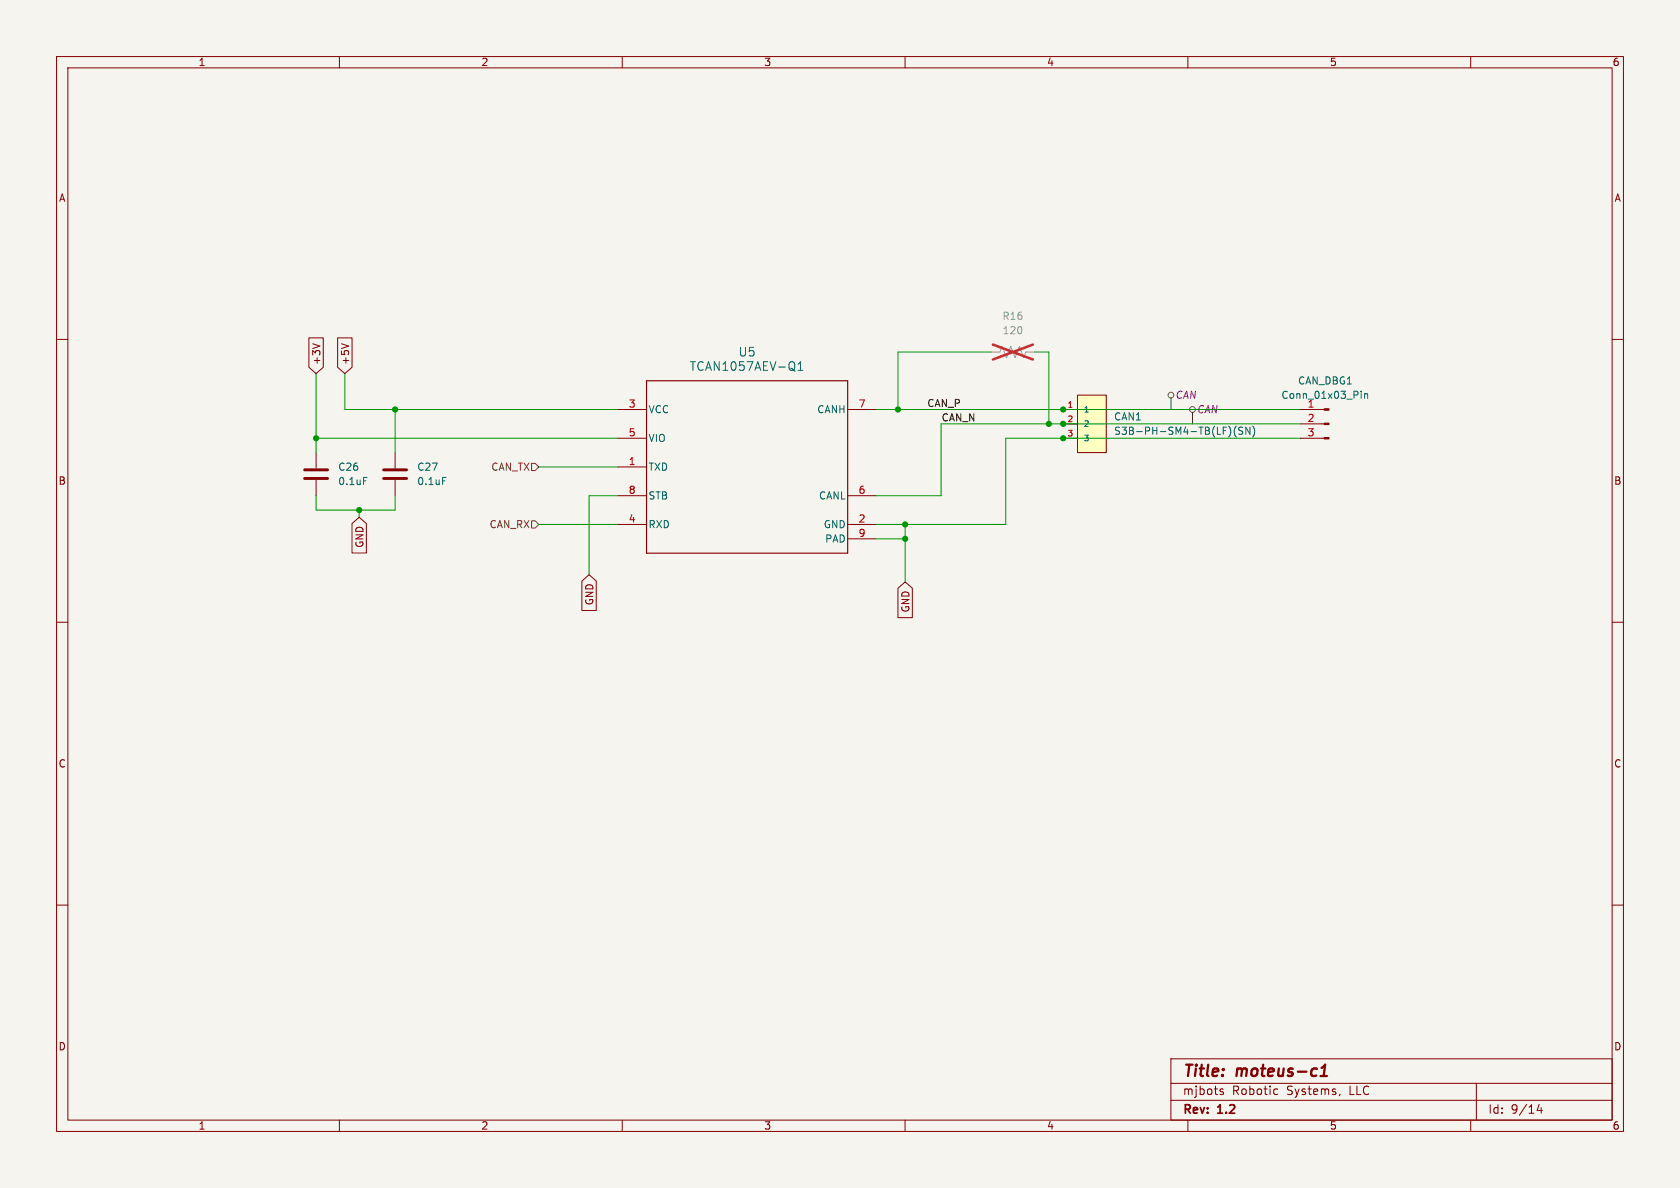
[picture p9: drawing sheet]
<svg xmlns="http://www.w3.org/2000/svg" width="297mm" height="210mm" viewBox="0 0 297 210" stroke-linecap="round" stroke-linejoin="round" font-family="sans-serif">
<path d="M0 0h297v210h-297z" fill="#f5f4ef" stroke="#f5f4ef" stroke-width=".18"/>
<g fill="none" stroke="#840000" stroke-width=".18">
<path d="M10 10h277v190h-277zM12 12h273v186h-273zM60 10v2M110 10v2M160 10v2M210 10v2M260 10v2M10 60h2M229.9 72.4h4.2M229.9 74.9h4.2M229.9 77.5h4.2M285 60h2"/>
<path d="M55.9 80v2.8M55.9 84.8v2.8M10 110h2M285 110h2M10 160h2M285 160h2M60 198v2M110 198v2M160 198v2M207 187.2h78v10.8h-78zM207 194.5h78M207 191.5h78"/>
<path d="M210 198v2M215.7 192.9l.5 .2 .1 .2-.2 .2-.4-.1M215.7 192.6h.5M225.5 192.5l.4 .1M225.9 193.4l-.4 .1M236.9 193.4l-.2 .3M260 198v2M261 191.5v6.5M272.1 195.2l-.4 1.1h1M272.5 195.8v1"/>
</g>
<path d="M233.4 190.2h1.2M233.6 188.8l.7-.6-.3 2" fill="none" stroke="#840000" stroke-width=".4"/>
<path d="M53.8 83.1h4.1M53.8 84.6h4.1" fill="none" stroke="#840000" stroke-width=".51"/>
<path d="M240.6 69.2v.1M240.6 69.6v.8M241.2 69.6v.8M241.2 69.7l.2-.1h.3l.1 .8M64.3 84.4h.6" fill="none" stroke="#006464" stroke-width=".18"/>
<g fill="#840000" stroke="#840000" stroke-width=".18">
<path d="M234.1 72.3h.8v.2h-.8z"/>
<path d="M234.1 74.8h.8v.3h-.8z"/>
<path d="M234.1 77.3h.8v.3h-.8z"/>
</g>
<path d="M190.5 69.9h5.1v10.1h-5.1z" fill="#ffffc2"/>
<g fill="none" stroke="#840000" stroke-width=".18">
<path d="M54.6 59.7h2.6v5.2l-1.3 1.1-1.3-1.1zM59.7 59.7h2.5v5.2l-1.2 1.1-1.3-1.1zM55.3 60.8l1.3 .4M60.4 60.8l1.2 .4M109.2 72.4h5.1M109.2 77.5h5.1M149.9 72.4h5M188 72.4h2.5M188 74.9h2.5M188 77.5h2.5M190.5 69.9h5.1v10.1h-5.1zM62.2 92.6l1.3-1.2 1.3 1.2v5.2h-2.6z"/>
<path d="M69.8 80v2.8M69.8 84.8v2.8M109.2 82.6h5.1M109.2 87.6h5.1M109.2 92.7h5.1M149.9 87.6h5M149.9 92.7h5M149.9 95.3h5M102.9 102.7l1.2-1.1 1.3 1.1v5.2h-2.5zM158.7 104l1.3-1.1 1.3 1.1v5.2h-2.6z"/>
</g>
<path d="M140.4 65.5l.2 .1M140.4 64.2v1M141.1 65.5h.8M141.1 64.4l.4-.5v1.6M218.6 75.3a1.46 1.46 0 0 0 0 2M219.7 75.6l-.5-.1-.2 .1v.4l.6 .2 .1 .3-.2 .3-.5-.1M221 75.5v1.3l-.8-1.3v1.3M221.5 75.3a1.46 1.46 0 0 1 0 2M78.2 84.4h.7" fill="none" stroke="#006464" stroke-width=".18"/>
<path d="M114.3 67.3h35.6v30.5h-35.6z" fill="none" stroke="#840000" stroke-width=".2"/>
<path d="M175.3 62.2h1.5l.4-1 .7 2 .8-2 .8 2 .7-2 .8 2 .4-1h1.5" fill="none" stroke="#9c9b98" stroke-width=".18"/>
<path d="M175.5 60.9l7.1 2.6M182.6 60.9l-7.1 2.6" fill="none" stroke="#e12e31" stroke-width=".46"/>
<path d="M67.8 83.1h4.1M67.8 84.6h4.1" fill="none" stroke="#840000" stroke-width=".51"/>
<g fill="none" stroke="#484848" stroke-width=".18">
<path d="M207 70.4v2M210.8 72.9v2"/>
<circle cx="207" cy="69.9" r=".51"/>
<circle cx="210.8" cy="72.4" r=".51"/>
</g>
<path d="M94 92.1h.6l.6 .6-.6 .6h-.6zM94 81.9h.6l.6 .7-.6 .6h-.6z" fill="none" stroke="#725600" stroke-width=".18"/>
<g fill="none" stroke="#009600" stroke-width=".18">
<path d="M55.9 66v14M55.9 77.5h53.3M61 66v6.4h48.2M69.8 72.4v7.6M154.9 72.4h75M175.3 62.2h-16.6v10.2M182.9 62.2h2.5v12.7M229.9 74.9h-63.5v12.7h-11.5M229.9 77.5h-52.1v15.2h-22.9M55.9 87.6v2.6h13.9v-2.6M63.5 90.2v1.2M95.2 92.7h14"/>
<path d="M95.2 82.6h14M109.2 87.6h-5.1v14M154.9 95.3h5.1M160 92.7v10.2"/>
</g>
<g fill="#009600" stroke="#009600" stroke-width=".18">
<circle cx="55.9" cy="77.5" r=".46"/>
<circle cx="63.5" cy="90.2" r=".46"/>
<circle cx="69.8" cy="72.4" r=".46"/>
<circle cx="160" cy="95.3" r=".46"/>
<circle cx="188" cy="74.9" r=".46"/>
<circle cx="185.4" cy="74.9" r=".46"/>
<circle cx="188" cy="72.4" r=".46"/>
<circle cx="188" cy="77.5" r=".46"/>
<circle cx="158.7" cy="72.4" r=".46"/>
<circle cx="160" cy="92.7" r=".46"/>
</g>
<g font-size="2.8" fill="#840000">
<text x="209" y="190.9">Title:</text>
<text x="218.7" y="190.9">moteus-c1</text>
</g>
<g font-size="2.1" fill="#006464">
<text x="121.8" y="65.8">TCAN1057AEV-Q1</text>
<text x="130.5" y="63.2">U5</text>
</g>
<g font-size="2.1" fill="#840000">
<text x="209" y="197.3">Rev:</text>
<text x="209" y="193.8">mjbots</text>
<text x="215.4" y="197.3">1.2</text>
<text x="217.8" y="193.8">Robotic</text>
<text x="227.5" y="193.8">Systems,</text>
<text x="238.7" y="193.8">LLC</text>
<text x="263" y="197.1">Id:</text>
<text x="267.1" y="197.1">9/14</text>
</g>
<g font-size="1.8" fill="#840000">
<text x="35" y="11.9">1</text>
<text x="85" y="11.9">2</text>
<text x="135" y="11.9">3</text>
<text x="185" y="11.9">4</text>
<text x="235" y="11.9">5</text>
<text x="285" y="11.9">6</text>
<text x="10.3" y="35.9">A</text>
<text x="285.3" y="35.9">A</text>
<text x="56.8" y="64.6" transform="rotate(-90 56.8 64.6)">+3V</text>
<text x="61.9" y="64.6" transform="rotate(-90 61.9 64.6)">+5V</text>
<text x="10.3" y="85.9">B</text>
<text x="285.3" y="85.9">B</text>
<text x="64.5" y="96.9" transform="rotate(-90 64.5 96.9)">GND</text>
<text x="105.1" y="107.1" transform="rotate(-90 105.1 107.1)">GND</text>
<text x="161" y="108.4" transform="rotate(-90 161 108.4)">GND</text>
<text x="10.3" y="135.9">C</text>
<text x="285.3" y="135.9">C</text>
<text x="10.3" y="185.9">D</text>
<text x="285.3" y="185.9">D</text>
<text x="35" y="199.9">1</text>
<text x="85" y="199.9">2</text>
<text x="135" y="199.9">3</text>
<text x="185" y="199.9">4</text>
<text x="235" y="199.9">5</text>
<text x="285" y="199.9">6</text>
</g>
<g font-size="1.8" fill="#939391">
<text x="177.1" y="56.7">R16</text>
<text x="177.2" y="59.3">120</text>
</g>
<g font-size="1.8" fill="#840084">
<text x="207.7" y="70.7">CAN</text>
<text x="211.5" y="73.3">CAN</text>
</g>
<g font-size="1.8" fill="#006464">
<text x="226.4" y="70.7">Conn_01x03_Pin</text>
<text x="229.4" y="68.2">CAN_DBG1</text>
<text x="114.6" y="73.3">VCC</text>
<text x="144.4" y="73.3">CANH</text>
<text x="196.9" y="74.5">CAN1</text>
<text x="196.9" y="77.1">S3B-PH-SM4-TB(LF)(SN)</text>
<text x="231.1" y="72.1">1</text>
<text x="59.7" y="83.4">C26</text>
<text x="73.7" y="83.4">C27</text>
<text x="114.6" y="78.3">VIO</text>
<text x="114.6" y="83.4">TXD</text>
<text x="59.7" y="86">0.1uF</text>
<text x="73.7" y="86">0.1uF</text>
<text x="114.6" y="88.5">STB</text>
<text x="144.7" y="88.5">CANL</text>
<text x="114.6" y="93.6">RXD</text>
<text x="145.5" y="93.6">GND</text>
<text x="145.8" y="96.1">PAD</text>
</g>
<g font-size="1.8" fill="#a90000">
<text x="111.1" y="72.1">3</text>
<text x="111.1" y="77.2">5</text>
<text x="151.7" y="72.1">7</text>
<text x="231.1" y="74.7">2</text>
<text x="231.1" y="77.2">3</text>
<text x="111.1" y="82.3">1</text>
<text x="111.1" y="87.4">8</text>
<text x="151.7" y="87.4">6</text>
<text x="111.1" y="92.5">4</text>
<text x="151.7" y="92.5">2</text>
<text x="151.7" y="95">9</text>
</g>
<g font-size="1.8" fill="#0f0f0f">
<text x="163.8" y="72">CAN_P</text>
<text x="166.4" y="74.6">CAN_N</text>
</g>
<g font-size="1.8" fill="#725600">
<text x="86.8" y="83.4">CAN_TX</text>
<text x="86.5" y="93.6">CAN_RX</text>
</g>
<g font-size="1.4" fill="#a90000">
<text x="188.6" y="72.1">1</text>
<text x="188.6" y="74.7">2</text>
<text x="188.6" y="77.2">3</text>
</g>
<g font-size="1.4" fill="#006464">
<text x="191.5" y="73.1">1</text>
<text x="191.5" y="75.7">2</text>
<text x="191.5" y="78.2">3</text>
</g>
</svg>
